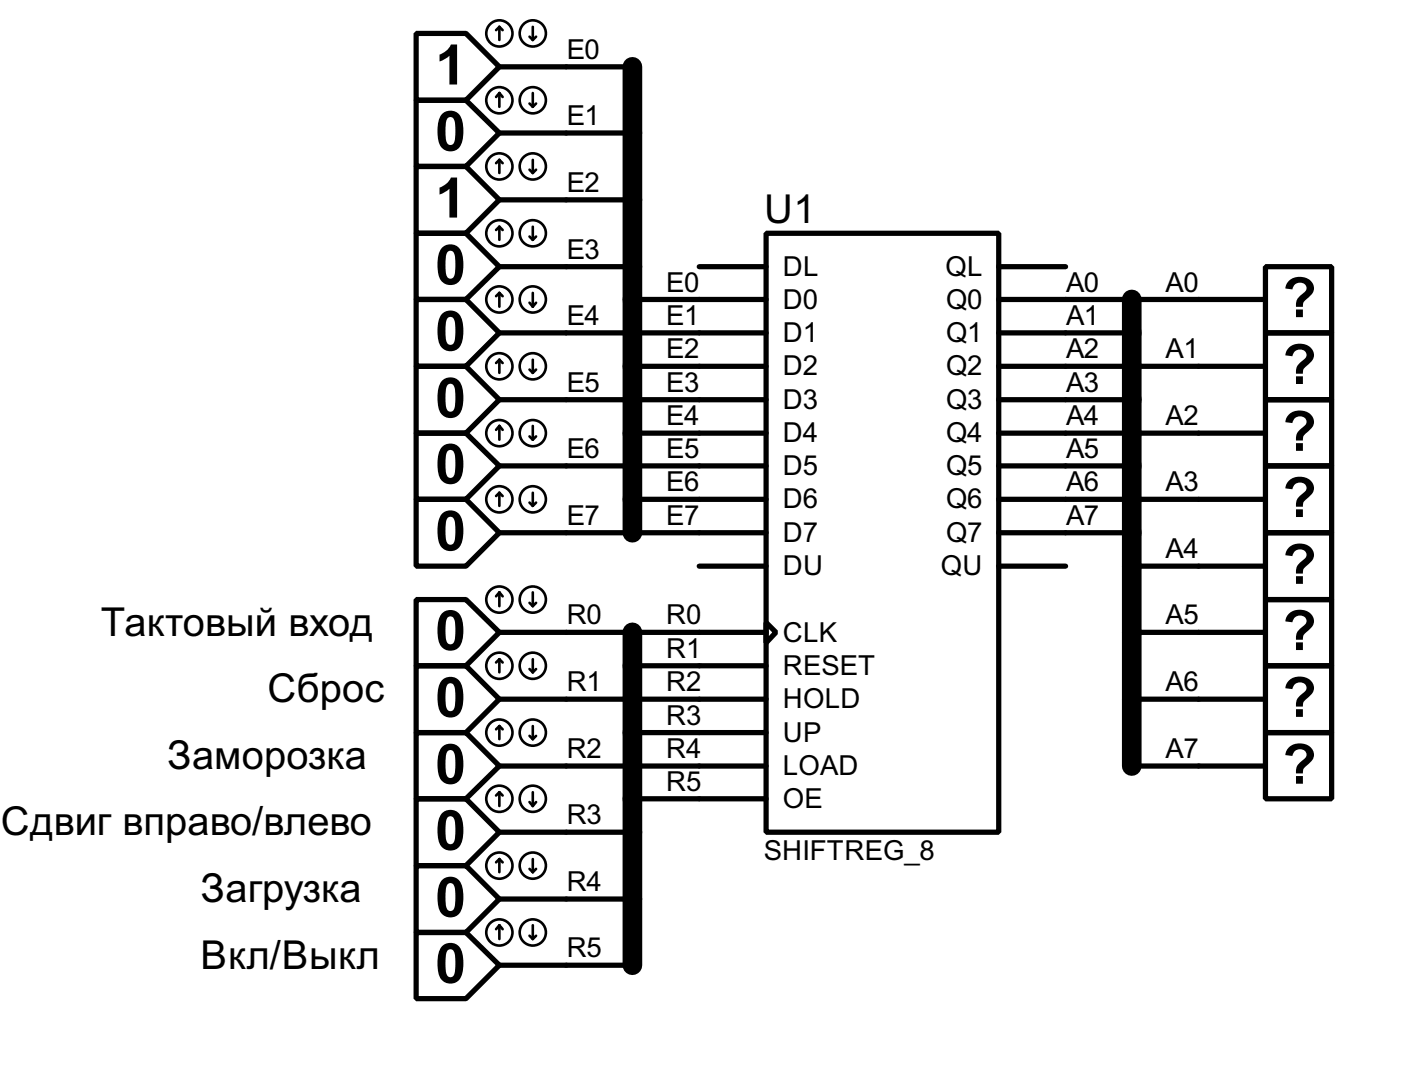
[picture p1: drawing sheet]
<svg xmlns="http://www.w3.org/2000/svg" width="107mm" height="81mm" viewBox="0 0 107 81" stroke-linecap="round" stroke-linejoin="round" font-family="sans-serif">
<path d="M48.3 5.1v35.6M86.4 22.9v35.6M48.3 48.3v25.4" fill="none" stroke="#000" stroke-width="1.5"/>
<g fill="none" stroke="#000" stroke-width=".4">
<path d="M31.8 2.6h3.8l2.5 2.5-2.5 2.6h-3.8zM31.8 7.7h3.8l2.5 2.5-2.5 2.5h-3.8zM31.8 12.7h3.8l2.5 2.6-2.5 2.5h-3.8zM31.8 17.8h3.8l2.5 2.6-2.5 2.5h-3.8zM38.1 5.1h10.2M38.1 10.2h10.2M38.1 15.3h10.2M58.5 17.8h17.7v45.7h-17.7zM31.8 22.9h3.8l2.5 2.5-2.5 2.6h-3.8zM31.8 28h3.8l2.5 2.5-2.5 2.6h-3.8zM31.8 33.1h3.8l2.5 2.5-2.5 2.5h-3.8zM31.8 38.1h3.8l2.5 2.6-2.5 2.5h-3.8z"/>
<path d="M38.1 25.4h20.4M38.1 30.5h20.4M38.1 35.6h20.4M38.1 20.4h10.2M48.3 22.9h10.2M48.3 28h10.2M48.3 33.1h10.2M48.3 38.1h10.2M53.4 20.4h5.1M76.2 22.9h20.4M76.2 25.4h10.2M76.2 28h20.4"/>
<path d="M76.2 30.5h10.2M76.2 33.1h20.4M76.2 35.6h10.2M76.2 38.1h20.4M76.2 20.4h5.1M96.6 20.4h5v5h-5zM96.6 25.4h5v5.1h-5zM96.6 30.5h5v5.1h-5zM96.6 35.6h5v5.1h-5zM31.8 45.8h3.8l2.5 2.5-2.5 2.5h-3.8zM31.8 50.8h3.8l2.5 2.6-2.5 2.5h-3.8zM31.8 55.9h3.8l2.5 2.6-2.5 2.5h-3.8z"/>
<path d="M38.1 58.5h20.4M38.1 40.7h20.4M38.1 48.3h20.4M38.1 53.4h20.4M48.3 50.8h10.2M48.3 55.9h10.2M53.4 43.2h5.1M58.5 47.5l.7 .8-.7 .8zM76.2 40.7h10.2M76.2 43.2h5.1M86.4 58.5h10.2M86.4 43.2h10.2"/>
<path d="M86.4 48.3h10.2M86.4 53.4h10.2M96.6 40.7h5v5.1h-5zM96.6 45.8h5v5h-5zM96.6 50.8h5v5.1h-5zM96.6 55.9h5v5.1h-5zM31.8 61h3.8l2.5 2.5-2.5 2.6h-3.8zM31.8 66.1h3.8l2.5 2.5-2.5 2.6h-3.8zM31.8 71.2h3.8l2.5 2.5-2.5 2.5h-3.8zM38.1 73.7h10.2M38.1 63.5h10.2M38.1 68.6h10.2"/>
<path d="M48.3 61h10.2"/>
</g>
<g fill="none" stroke="#000" stroke-width=".2">
<path d="M38.1 2.1l-.2 .2M38.1 2.1l.3 .2M38.1 2.1v1M38.1 7.1v1.1M38.1 12.2v1M38.1 17.3v1M38.1 7.1l-.2 .3M38.1 7.1l.3 .3M38.1 12.2l-.2 .3M38.1 12.2l.3 .3M38.1 17.3l-.2 .3M38.1 17.3l.3 .3"/>
<path d="M40.4 2.8l.3 .3M40.4 7.9l.3 .3M40.4 13l.3 .2M40.4 18.1l.3 .2M40.7 2.1v1M40.7 7.1v1.1M40.7 12.2v1M40.7 17.3v1M40.9 2.8l-.2 .3M40.9 7.9l-.2 .3M40.9 13l-.2 .2M40.9 18.1l-.2 .2"/>
<path d="M38.1 22.4v1M38.1 27.5v1M38.1 32.5v1.1M38.1 37.6v1M38.1 22.4l-.2 .2M38.1 22.4l.3 .2M38.1 27.5l-.2 .2M38.1 27.5l.3 .2M38.1 32.5l-.2 .3M38.1 32.5l.3 .3M38.1 37.6l-.2 .3M38.1 37.6l.3 .3"/>
<path d="M40.4 23.1l.3 .3M40.4 28.2l.3 .3M40.4 33.3l.3 .3M40.4 38.4l.3 .2M40.7 22.4v1M40.7 27.5v1M40.7 32.5v1.1M40.7 37.6v1M40.9 23.1l-.2 .3M40.9 28.2l-.2 .3M40.9 33.3l-.2 .3M40.9 38.4l-.2 .2"/>
<path d="M38.1 45.2v1.1M38.1 50.3v1M38.1 55.4v1M38.1 45.2l-.2 .3M38.1 45.2l.3 .3M38.1 50.3l-.2 .3M38.1 50.3l.3 .3M38.1 55.4l-.2 .3M38.1 55.4l.3 .3M40.4 46l.3 .3M40.4 51.1l.3 .2M40.4 56.2l.3 .2"/>
<path d="M40.7 45.2v1.1M40.7 50.3v1M40.7 55.4v1M40.9 46l-.2 .3M40.9 51.1l-.2 .2M40.9 56.2l-.2 .2M38.1 60.5v1M38.1 65.6v1M38.1 70.6v1.1M38.1 60.5l-.2 .2M38.1 60.5l.3 .2M38.1 65.6l-.2 .2"/>
<path d="M38.1 65.6l.3 .2M38.1 70.6l-.2 .3M38.1 70.6l.3 .3M40.4 61.2l.3 .3M40.4 66.3l.3 .3M40.4 71.4l.3 .3M40.7 60.5v1M40.7 65.6v1M40.7 70.6v1.1M40.9 61.2l-.2 .3M40.9 66.3l-.2 .3M40.9 71.4l-.2 .3"/>
<circle cx="38.1" cy="7.7" r="1"/>
<circle cx="38.1" cy="2.6" r="1"/>
<circle cx="38.1" cy="12.7" r="1"/>
<circle cx="38.1" cy="17.8" r="1"/>
<circle cx="40.6" cy="7.7" r="1"/>
<circle cx="40.6" cy="2.6" r="1"/>
<circle cx="40.6" cy="12.7" r="1"/>
<circle cx="40.6" cy="17.8" r="1"/>
<circle cx="38.1" cy="38.1" r="1"/>
<circle cx="38.1" cy="33.1" r="1"/>
<circle cx="38.1" cy="28" r="1"/>
<circle cx="38.1" cy="22.9" r="1"/>
<circle cx="40.6" cy="38.1" r="1"/>
<circle cx="40.6" cy="33.1" r="1"/>
<circle cx="40.6" cy="28" r="1"/>
<circle cx="40.6" cy="22.9" r="1"/>
<circle cx="38.1" cy="45.8" r="1"/>
<circle cx="38.1" cy="50.8" r="1"/>
<circle cx="38.1" cy="55.9" r="1"/>
<circle cx="40.6" cy="45.8" r="1"/>
<circle cx="40.6" cy="50.8" r="1"/>
<circle cx="40.6" cy="55.9" r="1"/>
<circle cx="38.1" cy="66.1" r="1"/>
<circle cx="38.1" cy="71.2" r="1"/>
<circle cx="38.1" cy="61" r="1"/>
<circle cx="40.6" cy="61" r="1"/>
<circle cx="40.6" cy="71.2" r="1"/>
<circle cx="40.6" cy="66.1" r="1"/>
</g>
<g font-size="4.8">
<text x="33.2" y="6.4">1</text>
<text x="33.2" y="11.5">0</text>
<text x="33.2" y="16.6">1</text>
<text x="33.2" y="21.7">0</text>
<text x="33.2" y="26.8">0</text>
<text x="97.9" y="24.2">?</text>
<text x="97.9" y="29.3">?</text>
<text x="33.2" y="31.9">0</text>
<text x="97.9" y="34.4">?</text>
<text x="33.2" y="36.9">0</text>
<text x="97.9" y="39.5">?</text>
<text x="33.2" y="42">0</text>
<text x="97.9" y="44.6">?</text>
<text x="33.2" y="49.6">0</text>
<text x="97.9" y="49.6">?</text>
<text x="33.2" y="54.7">0</text>
<text x="33.2" y="59.8">0</text>
<text x="97.9" y="54.7">?</text>
<text x="97.9" y="59.8">?</text>
<text x="33.2" y="64.9">0</text>
<text x="33.2" y="70">0</text>
<text x="33.2" y="75">0</text>
</g>
<g font-size="3.4">
<text x="58.3" y="17">U1</text>
<text x="7.7" y="48.5">Тактовый вход</text>
<text x="20.4" y="53.6">Сброс</text>
<text x="12.8" y="58.7">Заморозка</text>
<text x=".1" y="63.7">Сдвиг вправо/влево</text>
<text x="15.3" y="68.8">Загрузка</text>
<text x="15.3" y="73.9">Вкл/Выкл</text>
</g>
<g font-size="2.4">
<text x="43.2" y="4.5">E0</text>
<text x="43.2" y="9.5">E1</text>
<text x="43.2" y="14.6">E2</text>
<text x="43.2" y="19.8">E3</text>
<text x="50.8" y="22.2">E0</text>
<text x="59.7" y="23.5">D0</text>
<text x="59.7" y="21.1">DL</text>
<text x="72.1" y="21.1">QL</text>
<text x="72.2" y="23.5">Q0</text>
<text x="81.3" y="22.2">A0</text>
<text x="88.9" y="22.2">A0</text>
<text x="43.2" y="24.8">E4</text>
<text x="43.2" y="29.9">E5</text>
<text x="50.8" y="24.8">E1</text>
<text x="50.8" y="29.9">E3</text>
<text x="50.8" y="27.3">E2</text>
<text x="59.7" y="28.7">D2</text>
<text x="59.7" y="26.1">D1</text>
<text x="72.2" y="26.1">Q1</text>
<text x="72.2" y="28.7">Q2</text>
<text x="81.3" y="24.8">A1</text>
<text x="81.3" y="27.3">A2</text>
<text x="81.3" y="29.9">A3</text>
<text x="88.9" y="27.3">A1</text>
<text x="43.2" y="34.9">E6</text>
<text x="50.8" y="34.9">E5</text>
<text x="50.8" y="32.5">E4</text>
<text x="59.7" y="31.2">D3</text>
<text x="59.7" y="33.8">D4</text>
<text x="72.2" y="31.2">Q3</text>
<text x="72.2" y="33.8">Q4</text>
<text x="81.3" y="32.5">A4</text>
<text x="81.3" y="34.9">A5</text>
<text x="88.9" y="32.5">A2</text>
<text x="43.2" y="40.1">E7</text>
<text x="50.8" y="40.1">E7</text>
<text x="50.8" y="37.5">E6</text>
<text x="59.7" y="36.3">D5</text>
<text x="59.7" y="38.8">D6</text>
<text x="59.7" y="41.4">D7</text>
<text x="72.2" y="36.3">Q5</text>
<text x="72.2" y="38.8">Q6</text>
<text x="72.2" y="41.4">Q7</text>
<text x="81.3" y="37.5">A6</text>
<text x="81.3" y="40.1">A7</text>
<text x="88.9" y="37.5">A3</text>
<text x="43.2" y="47.7">R0</text>
<text x="50.8" y="47.7">R0</text>
<text x="59.7" y="43.9">DU</text>
<text x="71.8" y="43.9">QU</text>
<text x="88.9" y="42.6">A4</text>
<text x="88.9" y="47.7">A5</text>
<text x="43.2" y="52.8">R1</text>
<text x="50.8" y="52.8">R2</text>
<text x="50.8" y="50.2">R1</text>
<text x="59.7" y="51.5">RESET</text>
<text x="59.7" y="48.9">CLK</text>
<text x="88.9" y="52.8">A6</text>
<text x="43.2" y="57.9">R2</text>
<text x="50.8" y="57.9">R4</text>
<text x="50.8" y="55.3">R3</text>
<text x="59.7" y="59.2">LOAD</text>
<text x="59.7" y="54.1">HOLD</text>
<text x="59.7" y="56.6">UP</text>
<text x="88.9" y="57.9">A7</text>
<text x="43.2" y="62.9">R3</text>
<text x="50.8" y="60.4">R5</text>
<text x="58.3" y="65.6">SHIFTREG_8</text>
<text x="59.7" y="61.7">OE</text>
<text x="43.2" y="68">R4</text>
<text x="43.2" y="73.1">R5</text>
</g>
</svg>
